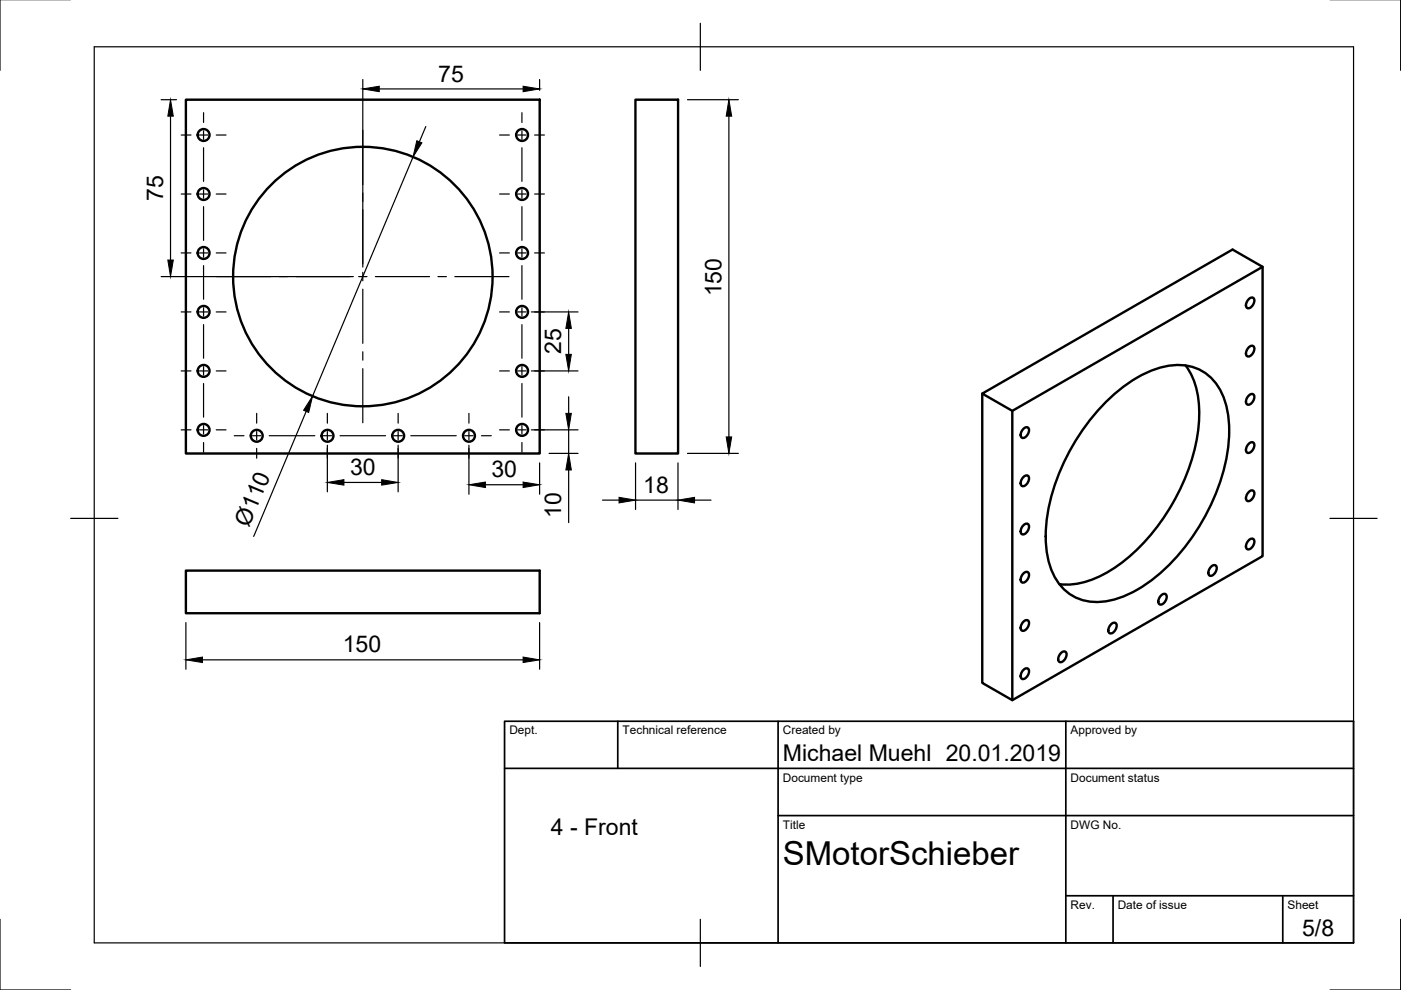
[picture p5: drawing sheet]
<svg xmlns="http://www.w3.org/2000/svg" width="297mm" height="210mm" viewBox="0 0 297 210" stroke-linecap="round" stroke-linejoin="round" font-family="sans-serif">
<!-- layer: Sichtbar -->
<g fill="none" stroke="#000" stroke-width=".51">
<path d="M39.4 21.1h75v75.1h-75zM134.7 21.1h9.1v75.1h-9.1zM267.7 56.6l-53.1 30.5M251.4 77.5a17.1 17.1 0 0 1 2.8 11.1 43.4 43.4 0 0 1-18.5 32.2 17.1 17.1 0 0 1-11.1 3.1M264.8 63.4a.65 .65 0 0 1 1.1 0 1.54 1.54 0 0 1-1.5 1.9 1.42 1.42 0 0 1 .4-1.9zM264.8 73.6a.65 .65 0 0 1 1.1 0 1.54 1.54 0 0 1-1.5 1.9 1.42 1.42 0 0 1 .4-1.9zM208.3 83.5v61.3l6.3 3.7 53.1-30.6v-61.3l-6.4-3.7-53 30.6 6.3 3.6v61.4M217 90.9a.65 .65 0 0 1 1.1-.1 1.54 1.54 0 0 1-1.4 2 1.42 1.42 0 0 1 .3-1.9zM235 84.7a25.2 25.2 0 0 1 12.9-7.2 10.1 10.1 0 0 1 11.5 6.7 26.2 26.2 0 0 1-.3 16.7 44.2 44.2 0 0 1-16.3 23.1 18.3 18.3 0 0 1-11.5 3.6 10 10 0 0 1-8.4-6.7 26.2 26.2 0 0 1 .3-16.8 46.3 46.3 0 0 1 11.8-19.4zM264.8 83.9a.65 .65 0 0 1 1.1-.1 1.54 1.54 0 0 1-1.5 2 1.42 1.42 0 0 1 .4-1.9zM264.8 94.1a.65 .65 0 0 1 1.1-.1 1.54 1.54 0 0 1-1.5 2 1.42 1.42 0 0 1 .4-1.9zM217 101.1a.65 .65 0 0 1 1.1 0 1.54 1.54 0 0 1-1.4 1.9 1.42 1.42 0 0 1 .3-1.9z"/>
<path d="M217 111.3a.65 .65 0 0 1 1.1 0 1.54 1.54 0 0 1-1.4 2 1.42 1.42 0 0 1 .3-2zM264.8 104.3a.65 .65 0 0 1 1.1-.1 1.54 1.54 0 0 1-1.5 2 1.42 1.42 0 0 1 .4-1.9zM264.8 114.5a.65 .65 0 0 1 1.1 0 1.54 1.54 0 0 1-1.5 1.9 1.42 1.42 0 0 1 .4-1.9zM39.4 121h75v9h-75zM217 121.6a.65 .65 0 0 1 1.1-.1 1.54 1.54 0 0 1-1.4 2 1.42 1.42 0 0 1 .3-1.9zM217 131.8a.65 .65 0 0 1 1.1-.1 1.54 1.54 0 0 1-1.4 2 1.42 1.42 0 0 1 .3-1.9zM225 138.4a.65 .65 0 0 1 1.1 0 1.54 1.54 0 0 1-1.5 1.9 1.42 1.42 0 0 1 .4-1.9zM235.6 132.3a.65 .65 0 0 1 1.1 0 1.54 1.54 0 0 1-1.5 2 1.42 1.42 0 0 1 .4-2zM246.2 126.2a.65 .65 0 0 1 1.1 0 1.54 1.54 0 0 1-1.5 1.9 1.42 1.42 0 0 1 .4-1.9zM256.8 120.1a.65 .65 0 0 1 1.1 0 1.54 1.54 0 0 1-1.4 1.9 1.42 1.42 0 0 1 .3-1.9zM217 142a.65 .65 0 0 1 1.1 0 1.54 1.54 0 0 1-1.4 1.9 1.42 1.42 0 0 1 .3-1.9z"/>
<circle cx="43.2" cy="28.6" r="1.26"/>
<circle cx="110.7" cy="28.6" r="1.26"/>
<circle cx="43.2" cy="41.1" r="1.26"/>
<circle cx="43.2" cy="53.6" r="1.26"/>
<circle cx="76.9" cy="58.6" r="27.5"/>
<circle cx="110.7" cy="53.6" r="1.26"/>
<circle cx="110.7" cy="41.1" r="1.26"/>
<circle cx="43.2" cy="66.1" r="1.26"/>
<circle cx="43.2" cy="78.6" r="1.26"/>
<circle cx="110.7" cy="78.6" r="1.26"/>
<circle cx="110.7" cy="66.1" r="1.26"/>
<circle cx="43.2" cy="91.1" r="1.26"/>
<circle cx="54.4" cy="92.4" r="1.26"/>
<circle cx="69.4" cy="92.4" r="1.26"/>
<circle cx="84.4" cy="92.4" r="1.26"/>
<circle cx="99.4" cy="92.4" r="1.26"/>
<circle cx="110.7" cy="91.1" r="1.26"/>
</g>
<!-- layer: Border -->
<path d="M0 -.1v15M297 -.1v15M20 9.9h267v190h-267zM148.5 4.9v10M15 109.9h10M282 109.9h10M0 194.9v15h15M148.5 194.9v10M297 194.9v15h-15" fill="none" stroke="#000" stroke-width=".25"/>
<!-- layer: TitleBlock -->
<path d="M107 152.9h180v47h-180zM131 152.9v10M165 152.9v47M226 152.9v47M107 162.9h180M165 172.9h122M226 189.9h61M236 189.9v10M272 189.9v10" fill="none" stroke="#000" stroke-width=".36"/>
<!-- layer: Center Lines -->
<g fill="none" stroke="#000" stroke-width=".25">
<path d="M38.4 28.6h2.1M42.3 28.6h1.8M43.2 23.9v2.1M43.2 27.7v1.8M43.2 31.3v7.2M45.8 28.6h2.1M76.9 27.6v11.5M105.9 28.6h2.1M109.8 28.6h1.7M110.7 23.9v2.1M110.7 27.7v1.8M110.7 31.3v7.2"/>
<path d="M113.3 28.6h2.1M38.4 53.6h2.1M38.4 41.1h2.1M42.3 53.6h1.8M42.3 41.1h1.8M43.2 40.3v1.7M43.2 43.8v7.2M43.2 52.7v1.8M43.2 56.3v7.2M45.8 53.6h2.1M45.8 41.1h2.1M45.9 58.6h11.5"/>
<path d="M59.2 58.6h1.8M62.8 58.6h11.4M76 58.6h1.8M76.9 40.9v1.8M76.9 44.5v11.5M76.9 57.7v1.8M79.6 58.6h11.5M92.9 58.6h1.7M96.4 58.6h11.5M105.9 53.6h2.1M105.9 41.1h2.1M109.8 53.6h1.7"/>
<path d="M109.8 41.1h1.7M110.7 40.3v1.7M110.7 43.8v7.2M110.7 52.7v1.8M110.7 56.3v7.2M113.3 53.6h2.1M113.3 41.1h2.1M38.4 78.6h2.1M38.4 66.1h2.1M42.3 78.6h1.8M42.3 66.1h1.8M43.2 65.2v1.8"/>
<path d="M43.2 68.8v7.2M43.2 77.7v1.8M45.8 78.6h2.1M45.8 66.1h2.1M76.9 61.3v11.5M76.9 74.6v1.8M76.9 78.2v11.4M105.9 78.6h2.1M105.9 66.1h2.1M109.8 78.6h1.7M109.8 66.1h1.7M110.7 65.2v1.8"/>
<path d="M110.7 68.8v7.2M110.7 77.7v1.8M113.3 78.6h2.1M113.3 66.1h2.1M38.4 91.1h2.1M42.3 91.1h1.8M43.2 81.3v7.1M43.2 90.2v1.8M43.2 93.8v2.1M45.8 91.1h2.1M49.7 92.4h2M53.5 92.4h1.8"/>
<path d="M54.4 87.6v2.1M54.4 91.5v1.8M54.4 95.1v2M57.1 92.4h9.6M68.5 92.4h1.8M69.4 87.6v2.1M69.4 91.5v1.8M69.4 95.1v2M72.1 92.4h9.6M83.5 92.4h1.8M84.4 87.6v2.1M84.4 91.5v1.8"/>
<path d="M84.4 95.1v2M87.1 92.4h9.6M98.5 92.4h1.8M99.4 87.6v2.1M99.4 91.5v1.8M99.4 95.1v2M102.1 92.4h2.1M105.9 91.1h2.1M109.8 91.1h1.7M110.7 81.3v7.1M110.7 90.2v1.8M110.7 93.8v2.1"/>
<path d="M113.3 91.1h2.1"/>
</g>
<!-- layer: Dimensions -->
<g fill="none" stroke="#000" stroke-width=".25">
<path d="M76.9 16.9v39.7M80.4 18.9h30.5M114.4 16.9v2.2M34.2 21.1h3.2M36.2 24.6v30.5M87.6 33.3l-21.3 50.7M90.3 26.8l-1.4 3.2M145.8 21.1h10.7M154.5 24.6v68M34.2 58.6h40.7M112.7 66.1h9.9M112.7 78.6h9.9"/>
<path d="M120.6 69.6v5.5M64.9 87.2l-11.1 26.5M69.4 94.4v9.9M84.4 94.4v9.9M99.4 94.4v10.4M112.7 91.1h9.9M114.4 98.1v6.7M116.4 96.1h6.2M120.6 84.1v3.5M120.6 91.1v5M120.6 99.6v11.2M134.7 98.1v9.9"/>
<path d="M143.7 98.1v9.9M145.8 96.1h10.7M72.9 102.3h8M102.9 102.8h8M127.7 106h3.6M134.7 106h9M147.3 106h3.4M39.4 132v9.9M42.9 139.9h68M114.4 132v9.9"/>
</g>
<g fill="#000" stroke="#000" stroke-width=".21">
<path d="M76.9 18.9l3.5-.6v1.1zM110.9 18.3l3.5 .6-3.5 .5zM36.2 21.1l.5 3.5h-1.1zM88.4 29.8l1.1 .5-1.9 3zM154.5 21.1l.6 3.5h-1.1zM35.6 55.1h1.1l-.5 3.5zM120.6 66.1l.5 3.5h-1.1zM120 75.1h1.1l-.5 3.5zM66.3 84l-.9 3.5-1-.5zM120 87.6h1.1l-.5 3.5zM120.6 96.1l.5 3.5h-1.1zM154 92.6h1.1l-.6 3.5z"/>
<path d="M69.4 102.3l3.5-.6v1.2zM80.9 101.7l3.5 .6-3.5 .6zM99.4 102.8l3.5-.6v1.2zM110.9 102.2l3.5 .6-3.5 .6zM131.3 105.4l3.4 .6-3.4 .6zM143.7 106l3.6-.6v1.2zM39.4 139.9l3.5-.6v1.2zM110.9 139.3l3.5 .6-3.5 .6z"/>
</g>
<text font-size="7" x="166" y="183.4">SMotorSchieber</text>
<g font-size="4.9">
<text x="92.9" y="17.3">75</text>
<text x="34.6" y="42.6" transform="rotate(-90 34.6 42.6)">75</text>
<text x="153" y="62.9" transform="rotate(-90 153 62.9)">150</text>
<text x="119" y="75.1" transform="rotate(-90 119 75.1)">25</text>
<text x="74.2" y="100.7">30</text>
<text x="104.2" y="101.2">30</text>
<text x="136.4" y="104.5">18</text>
<text x="52.8" y="111.9" transform="rotate(-67 52.8 111.9)">Ø110</text>
<text x="119" y="109.8" transform="rotate(-90 119 109.8)">10</text>
<text x="72.7" y="138.3">150</text>
<text x="166" y="161.4">Michael Muehl 20.01.2019</text>
<text x="116.8" y="177.1">4 - Front</text>
<text x="276.1" y="198.6">5/8</text>
</g>
<g font-size="2.5">
<text x="108" y="155.7">Dept.</text>
<text x="132" y="155.7">Technical reference</text>
<text x="166" y="155.7">Created by</text>
<text x="227" y="155.7">Approved by</text>
<text x="166" y="165.7">Document type</text>
<text x="227" y="165.7">Document status</text>
<text x="166" y="175.7">Title</text>
<text x="227" y="175.7">DWG No.</text>
<text x="227" y="192.7">Rev.</text>
<text x="237" y="192.7">Date of issue</text>
<text x="273" y="192.7">Sheet</text>
</g>
</svg>
